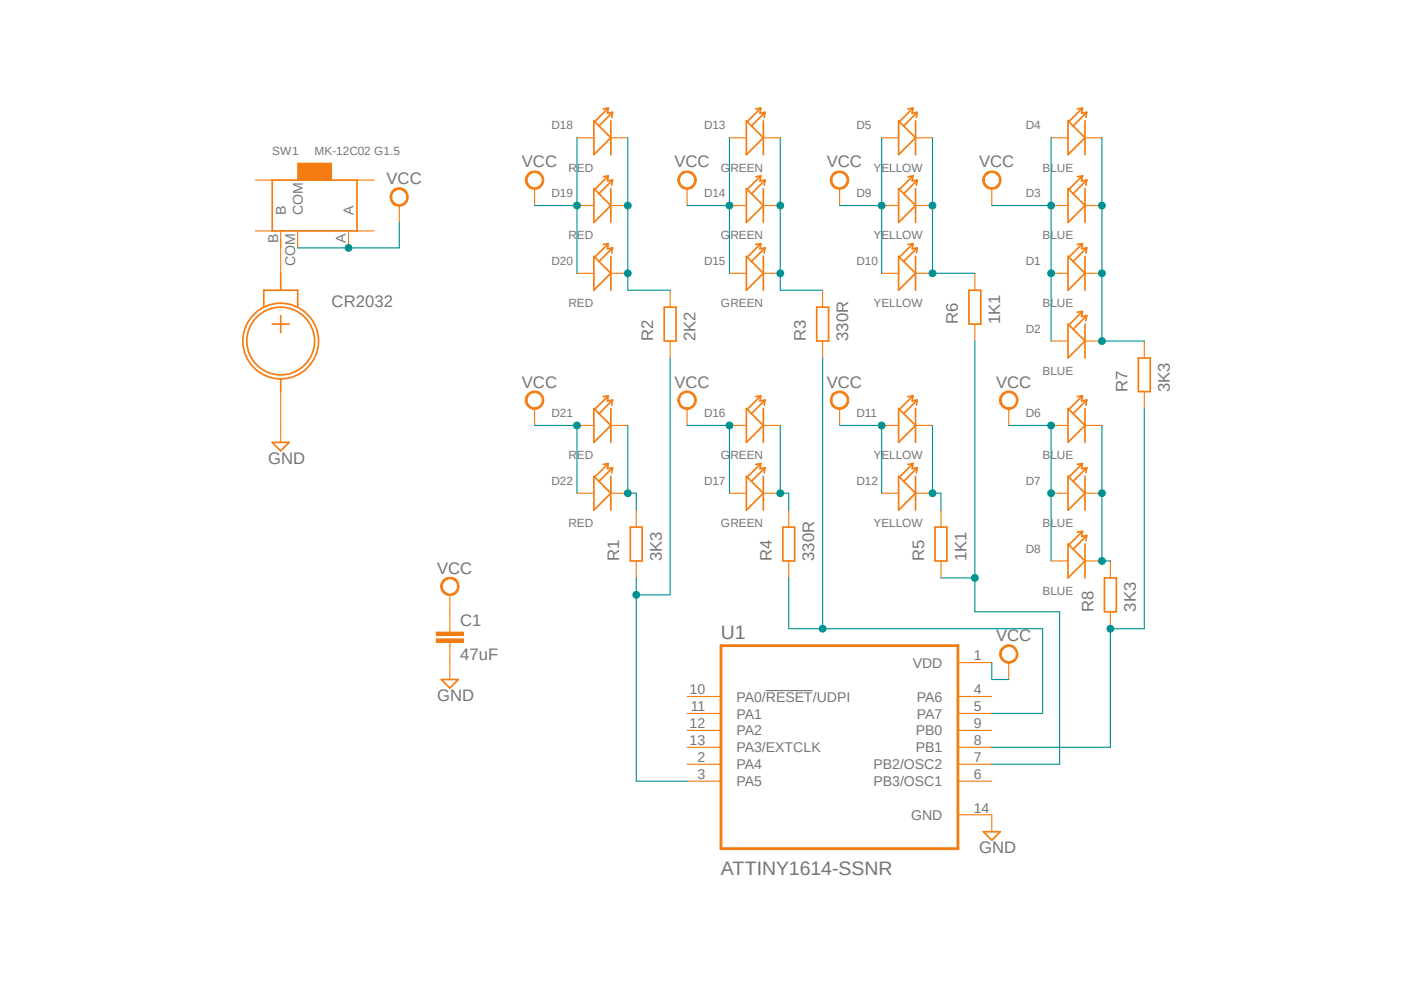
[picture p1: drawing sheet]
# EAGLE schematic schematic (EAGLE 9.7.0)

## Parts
C1  47uF  C-EUC1206  [C1206]
CR2032  BS-7CR2032_COIN_CELL_BATTERY_HOLDER  [BS-7]
D1  BLUE  DIP-LED-GREEN-GREEN(2P-D3MM)  [LED2-2.54-D3.0MM]
D2  BLUE  DIP-LED-GREEN-GREEN(2P-D3MM)  [LED2-2.54-D3.0MM]
D3  BLUE  DIP-LED-GREEN-GREEN(2P-D3MM)  [LED2-2.54-D3.0MM]
D4  BLUE  DIP-LED-GREEN-GREEN(2P-D3MM)  [LED2-2.54-D3.0MM]
D5  YELLOW  DIP-LED-GREEN-GREEN(2P-D3MM)  [LED2-2.54-D3.0MM]
D6  BLUE  DIP-LED-GREEN-GREEN(2P-D3MM)  [LED2-2.54-D3.0MM]
D7  BLUE  DIP-LED-GREEN-GREEN(2P-D3MM)  [LED2-2.54-D3.0MM]
D8  BLUE  DIP-LED-GREEN-GREEN(2P-D3MM)  [LED2-2.54-D3.0MM]
D9  YELLOW  DIP-LED-GREEN-GREEN(2P-D3MM)  [LED2-2.54-D3.0MM]
D10  YELLOW  DIP-LED-GREEN-GREEN(2P-D3MM)  [LED2-2.54-D3.0MM]
D11  YELLOW  DIP-LED-GREEN-GREEN(2P-D3MM)  [LED2-2.54-D3.0MM]
D12  YELLOW  DIP-LED-GREEN-GREEN(2P-D3MM)  [LED2-2.54-D3.0MM]
D13  GREEN  DIP-LED-GREEN-GREEN(2P-D3MM)  [LED2-2.54-D3.0MM]
D14  GREEN  DIP-LED-GREEN-GREEN(2P-D3MM)  [LED2-2.54-D3.0MM]
D15  GREEN  DIP-LED-GREEN-GREEN(2P-D3MM)  [LED2-2.54-D3.0MM]
D16  GREEN  DIP-LED-GREEN-GREEN(2P-D3MM)  [LED2-2.54-D3.0MM]
D17  GREEN  DIP-LED-GREEN-GREEN(2P-D3MM)  [LED2-2.54-D3.0MM]
D18  RED  DIP-LED-GREEN-GREEN(2P-D3MM)  [LED2-2.54-D3.0MM]
D19  RED  DIP-LED-GREEN-GREEN(2P-D3MM)  [LED2-2.54-D3.0MM]
D20  RED  DIP-LED-GREEN-GREEN(2P-D3MM)  [LED2-2.54-D3.0MM]
D21  RED  DIP-LED-GREEN-GREEN(2P-D3MM)  [LED2-2.54-D3.0MM]
D22  RED  DIP-LED-GREEN-GREEN(2P-D3MM)  [LED2-2.54-D3.0MM]
R1  3K3  R_AXIAL-7.2MM-PITCH  [RESAD724W46L381D178B]
R2  2K2  R_AXIAL-7.2MM-PITCH  [RESAD724W46L381D178B]
R3  330R  R_AXIAL-7.2MM-PITCH  [RESAD724W46L381D178B]
R4  330R  R_AXIAL-7.2MM-PITCH  [RESAD724W46L381D178B]
R5  1K1  R_AXIAL-7.2MM-PITCH  [RESAD724W46L381D178B]
R6  1K1  R_AXIAL-7.2MM-PITCH  [RESAD724W46L381D178B]
R7  3K3  R_AXIAL-7.2MM-PITCH  [RESAD724W46L381D178B]
R8  3K3  R_AXIAL-7.2MM-PITCH  [RESAD724W46L381D178B]
SW1  MK-12C02 G1.5  SMD-TOGGLE-SWITCH-ON-ON(3+4P-6.7X2.7MM)  [SW7-SMD-L6.7X2.7X3.2MM]
U1  ATTINY1614-SSNR  [SOIC127P600X175-14N]

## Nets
GND: C1.2 CR2032.NEG U1.14(GND)
N$1: D13.K(-) D14.K(-) D15.K(-) R3.2
N$2: D21.K(-) D22.K(-) R1.2
N$3: R1.1 R2.1 U1.3(PA5)
N$4: D18.K(-) D19.K(-) D20.K(-) R2.2
N$5: R3.1 R4.1 U1.5(PA7)
N$6: D16.K(-) D17.K(-) R4.2
N$7: D5.K(-) D9.K(-) D10.K(-) R6.2
N$8: D11.K(-) D12.K(-) R5.2
N$9: R5.1 R6.1 U1.7(PB2/OSC2)
N$10: D6.K(-) D7.K(-) D8.K(-) R8.2
N$11: D1.K(-) D2.K(-) D3.K(-) D4.K(-) R7.2
N$12: R7.1 R8.1 U1.8(PB1)
VCC: C1.1 D1.A(+) D2.A(+) D3.A(+) D4.A(+) D5.A(+) D6.A(+) D7.A(+) D8.A(+) D9.A(+) D10.A(+) D11.A(+) D12.A(+) D13.A(+) D14.A(+) D15.A(+) D16.A(+) D17.A(+) D18.A(+) D19.A(+) D20.A(+) D21.A(+) D22.A(+) SW1.A SW1.COM U1.1(VDD)
Unconnected: SW1.B SW1.SS1 SW1.SS2 SW1.SS3 SW1.SS4 U1.2(PA4) U1.4(PA6) U1.6(PB3/OSC1) U1.9(PB0) U1.10(PA0/!RESET!/UDPI) U1.11(PA1) U1.12(PA2) U1.13(PA3/EXTCLK)

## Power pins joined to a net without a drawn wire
POS: CR2032.POS
